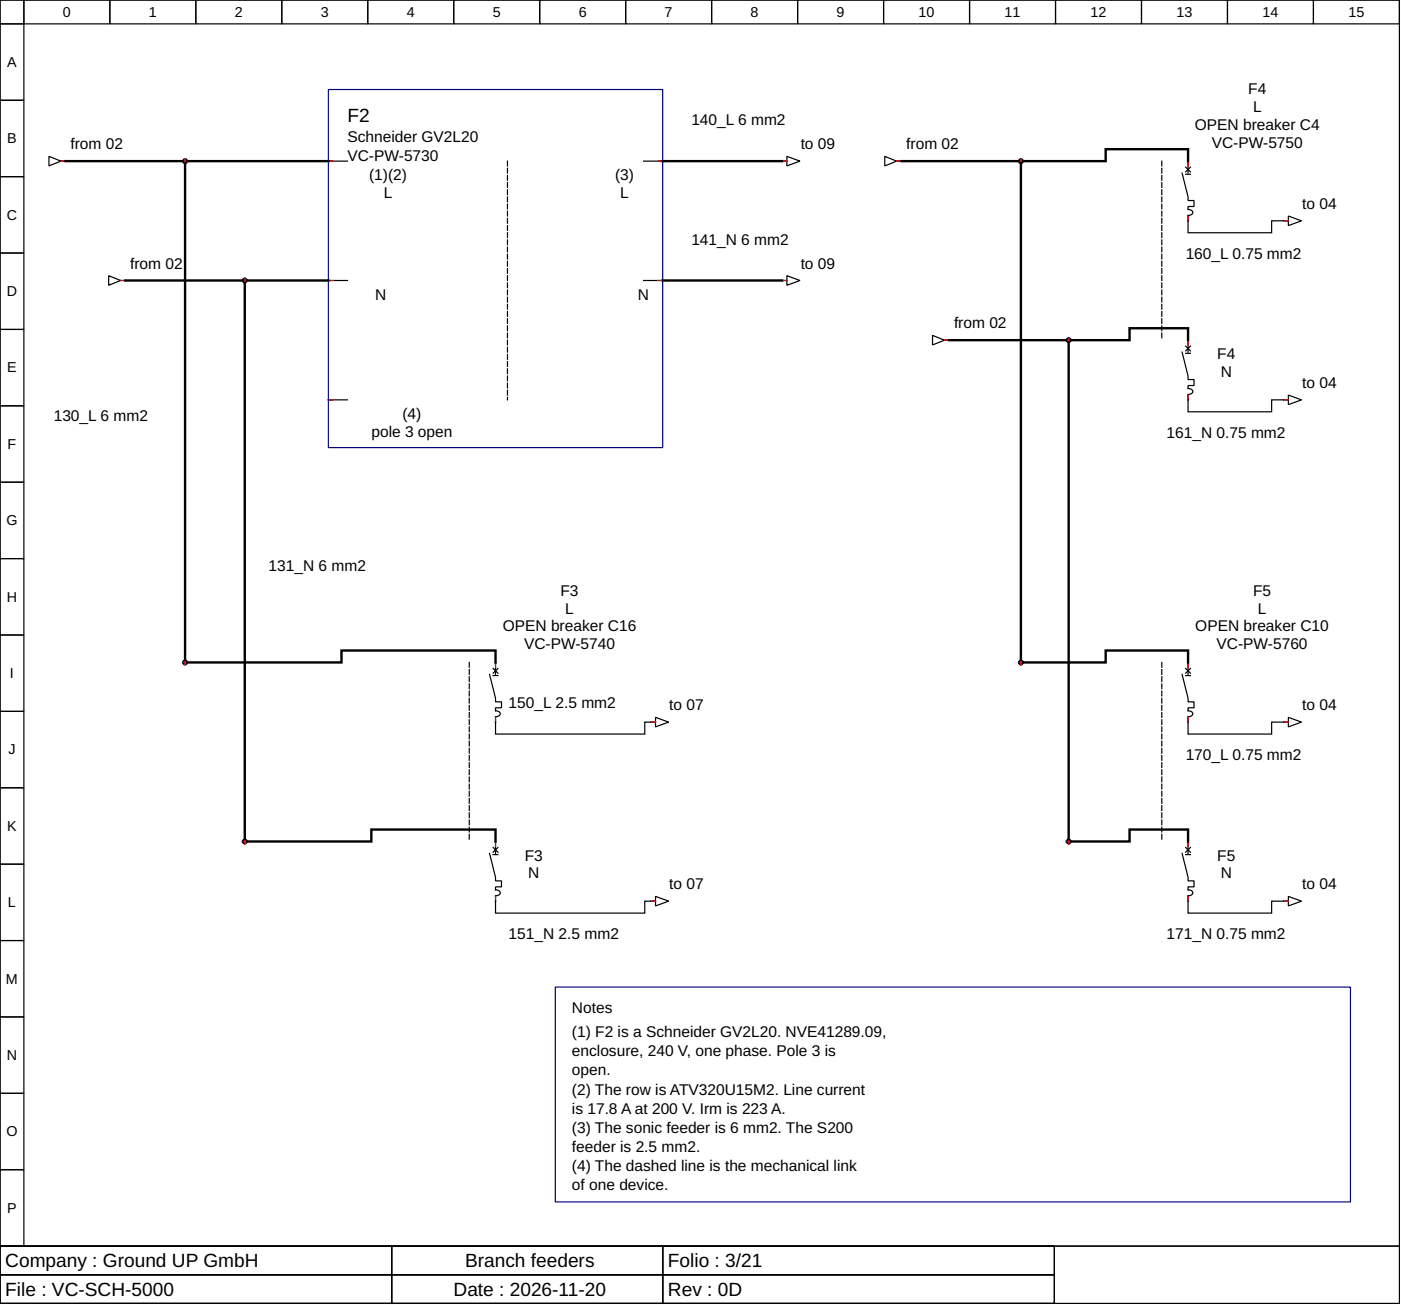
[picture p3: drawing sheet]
<svg xmlns="http://www.w3.org/2000/svg" width="310mm" height="289mm" viewBox="0 0 310 289" stroke-linecap="round" stroke-linejoin="round" font-family="sans-serif">
<g fill="none" stroke="#000" stroke-width=".26">
<path d="M0 0h310.1v276.2h-310.1zM0 0h5.3v5.3h-5.3zM0 5.3h5.3v16.9h-5.3zM5.3 0h19v5.3h-19zM24.3 0h19.1v5.3h-19.1zM43.4 0h19v5.3h-19zM62.4 0h19.1v5.3h-19.1zM81.5 0h19v5.3h-19zM100.5 0h19.1v5.3h-19.1zM119.6 0h19v5.3h-19zM138.6 0h19.1v5.3h-19.1zM157.7 0h19v5.3h-19z"/>
<path d="M176.7 0h19.1v5.3h-19.1zM195.8 0h19v5.3h-19zM214.8 0h19.1v5.3h-19.1zM233.9 0h19v5.3h-19zM252.9 0h19.1v5.3h-19.1zM272 0h19v5.3h-19zM291 0h19.1v5.3h-19.1zM0 22.2h5.3v17h-5.3zM0 39.2h5.3v16.9h-5.3zM10.8 34.7l2.7 1-2.7 1.1zM13.5 35.7h.8M72.8 35.7h4.2"/>
<path d="M142.6 35.7h4.2M173.6 35.7h.8M174.4 34.7l2.9 1-2.9 1.1zM196.1 34.7l2.6 1-2.6 1.1zM198.7 35.7h.8M261.9 38.4l1.4 5.3v.8h1.3v1.3h-1.3v.6a.79 .79 0 0 1 .9 1l-.9 .4v3.8h18.5v-2.7h2.6M262.7 37l1.1 1.1M262.7 38.6h1.1M263.3 35.7v2.7M263.8 37l-1.1 1.1M0 56.1h5.3v16.9h-5.3zM284.7 48.9h.8"/>
<path d="M285.5 47.9l2.9 1-2.9 1.1zM0 73h5.3v17h-5.3zM24.1 61.1l2.6 1.1-2.6 1zM26.7 62.2h.8M72.8 62.2h4.2M142.6 62.2h4.2M173.6 62.2h.8M174.4 61.1l2.9 1.1-2.9 1zM206.6 74.3l2.7 1.1-2.7 1.1zM209.3 75.4h.8M261.9 78.1l1.4 5.2v.8h1.3v1.4h-1.3v.6a.79 .79 0 0 1 .9 .9l-.9 .4v3.9h18.5v-2.7h2.6M262.7 76.7l1.1 1.1"/>
<path d="M262.7 78.3h1.1M263.3 75.4v2.7M263.8 76.7l-1.1 1.1M0 90h5.3v16.9h-5.3zM72.8 88.6h4.2M284.7 88.6h.8M285.5 87.6l2.9 1-2.9 1.1zM0 106.9h5.3v16.9h-5.3zM0 123.8h5.3v17h-5.3zM0 140.8h5.3v16.9h-5.3zM0 157.7h5.3v16.9h-5.3zM108.5 149.5l1.3 5.3v.8h1.3v1.3h-1.3v.7a.79 .79 0 0 1 1 .9l-1 .4v3.8h33.1v-2.6h1.3"/>
<path d="M109.3 148.2l1 1M109.3 149.8h1M109.8 146.8v2.7M110.3 148.2l-1 1M145.3 159l2.9 1.1-2.9 1zM261.9 149.5l1.4 5.3v.8h1.3v1.3h-1.3v.7a.79 .79 0 0 1 .9 .9l-.9 .4v3.8h18.5v-2.6h2.6M262.7 149.8h1.1M262.7 148.2l1.1 1M263.3 146.8v2.7M263.8 148.2l-1.1 1M285.5 159l2.9 1.1-2.9 1zM0 174.6h5.3v17h-5.3z"/>
<path d="M144.5 160.1h.8M284.7 160.1h.8M0 191.6h5.3v16.9h-5.3zM108.5 189.2l1.3 5.3v.8h1.3v1.3h-1.3v.6a.79 .79 0 0 1 1 1l-1 .4v3.8h33.1v-2.6h1.3M109.3 187.9l1 1M109.3 189.4h1M109.8 186.5v2.7M110.3 187.9l-1 1M144.5 199.8h.8M145.3 198.7l2.9 1.1-2.9 1zM261.9 189.2l1.4 5.3v.8h1.3v1.3h-1.3v.6a.79 .79 0 0 1 .9 1l-.9 .4v3.8h18.5v-2.6h2.6M262.7 189.4h1.1"/>
<path d="M262.7 187.9l1.1 1M263.3 186.5v2.7M263.8 187.9l-1.1 1M284.7 199.8h.8M285.5 198.7l2.9 1.1-2.9 1zM0 208.5h5.3v16.9h-5.3zM0 225.4h5.3v17h-5.3zM0 242.4h5.3v16.9h-5.3zM0 259.3h5.3v16.9h-5.3zM0 276.2h310.1v12.7h-310.1zM0 276.2h86.8v6.4h-86.8zM86.8 276.2h60v6.4h-60z"/>
<path d="M146.8 276.2h86.8v6.4h-86.8zM0 282.6h86.8v6.3h-86.8zM86.8 282.6h60v6.3h-60zM146.8 282.6h86.8v6.3h-86.8z"/>
</g>
<path d="M72.8 19.8h74v79.4h-74zM123 218.8h176.2v47.6h-176.2z" fill="none" stroke="#000080" stroke-width=".26"/>
<path d="M112.4 35.7v52.9M257.4 35.7v39.7M104 146.8v39.7M257.4 146.8v39.7" fill="none" stroke="#000" stroke-width=".26" stroke-dasharray="1.1 .5"/>
<g fill="none" stroke="#f00" stroke-width=".26">
<path d="M13.5 35.7h1.1M40.5 35.7h1M41 35.2v1M72.8 35.7h1M145.8 35.7h1M173.3 35.7h1.1M198.7 35.7h1.1M225.7 35.7h1M226.2 35.2v1M263.3 35.7v1.1M263.3 47.9v1M284.4 48.9h1.1"/>
<path d="M26.7 62.2h1.1M53.7 62.2h1.1M54.2 61.6v1.1M72.8 62.2h1M145.8 62.2h1M173.3 62.2h1.1M209.3 75.4h1M236.3 75.4h1M236.8 74.9v1M263.3 75.4v1.1M72.8 88.6h1M263.3 87.6v1"/>
<path d="M284.4 88.6h1.1M40.5 146.8h1M41 146.3v1.1M109.8 146.8v1.1M109.8 159v1.1M225.7 146.8h1M226.2 146.3v1.1M263.3 146.8v1.1M263.3 159v1.1M144.2 160.1h1.1M284.4 160.1h1.1M53.7 186.5h1.1"/>
<path d="M54.2 186v1.1M109.8 186.5v1.1M109.8 198.7v1.1M144.2 199.8h1.1M236.3 186.5h1M236.8 186v1.1M263.3 186.5v1.1M263.3 198.7v1.1M284.4 199.8h1.1"/>
</g>
<g fill="none" stroke="#00f" stroke-width=".26">
<path d="M14.6 35.7h.1M40.5 35.7h.1M41 35.2h.1M41 36.2h.1M41.5 35.7h.1M72.8 35.7h.1M146.8 35.7h.1M173.3 35.7h.1M199.8 35.7h.1M225.7 35.7h.1M226.2 35.2h.1M226.2 36.2h.1"/>
<path d="M226.7 35.7h.1M263.3 35.7h.1M263.3 48.9h.1M284.4 48.9h.1M27.8 62.2h.1M53.7 62.2h.1M54.2 61.6h.1M54.2 62.7h.1M54.8 62.2h.1M72.8 62.2h.1M146.8 62.2h.1M173.3 62.2h.1"/>
<path d="M210.3 75.4h.1M236.3 75.4h.1M236.8 74.9h.1M236.8 75.9h.1M237.3 75.4h.1M263.3 75.4h.1M72.8 88.6h.1M263.3 88.6h.1M284.4 88.6h.1M40.5 146.8h.1M41 146.3h.1M41 147.4h.1"/>
<path d="M41.5 146.8h.1M109.8 146.8h.1M225.7 146.8h.1M226.2 146.3h.1M226.2 147.4h.1M226.7 146.8h.1M263.3 146.8h.1M109.8 160.1h.1M144.2 160.1h.1M263.3 160.1h.1M284.4 160.1h.1M53.7 186.5h.1"/>
<path d="M54.2 186h.1M54.2 187.1h.1M54.8 186.5h.1M109.8 186.5h.1M109.8 199.8h.1M144.2 199.8h.1M236.3 186.5h.1M236.8 186h.1M236.8 187.1h.1M237.3 186.5h.1M263.3 186.5h.1M263.3 199.8h.1"/>
<path d="M284.4 199.8h.1"/>
</g>
<g fill="#000" stroke="#000" stroke-width=".26">
<circle cx="41" cy="35.7" r=".53"/>
<circle cx="226.2" cy="35.7" r=".53"/>
<circle cx="54.2" cy="62.2" r=".53"/>
<circle cx="236.8" cy="75.4" r=".53"/>
<circle cx="41" cy="146.8" r=".53"/>
<circle cx="226.2" cy="146.8" r=".53"/>
<circle cx="54.2" cy="186.5" r=".53"/>
<circle cx="236.8" cy="186.5" r=".53"/>
</g>
<g fill="none" stroke="#000" stroke-width=".53">
<path d="M14.6 35.7h25.9M41 36.2v110.1M41.5 35.7h31.3M146.8 35.7h26.5M199.8 35.7h25.9M226.2 36.2v110.1M226.7 35.7h18.3v-2.6h18.3v2.6M27.8 62.2h25.9M54.2 62.7v123.3M54.8 62.2h18M146.8 62.2h26.5M210.3 75.4h26"/>
<path d="M236.8 75.9v110.1M237.3 75.4h13v-2.6h13v2.6M41.5 146.8h34.2v-2.6h34.1v2.6M226.7 146.8h18.3v-2.6h18.3v2.6M54.8 186.5h27.5v-2.6h27.5v2.6M237.3 186.5h13v-2.6h13v2.6"/>
</g>
<g font-size="4.2">
<text x="77" y="27">F2</text>
<text x="1.2" y="280.9">Company : Ground UP GmbH</text>
<text x="103.1" y="280.9">Branch feeders</text>
<text x="148" y="280.9">Folio : 3/21</text>
<text x="1.2" y="287.2">File : VC-SCH-5000</text>
<text x="100.5" y="287.2">Date : 2026-11-20</text>
<text x="148" y="287.2">Rev : 0D</text>
</g>
<g font-size="3.4">
<text x="276.6" y="20.9">F4</text>
<text x="153.2" y="27.8">140_L 6 mm2</text>
<text x="264.8" y="28.8">OPEN breaker C4</text>
<text x="277.7" y="24.9">L</text>
<text x="15.6" y="33.1">from 02</text>
<text x="77" y="31.5">Schneider GV2L20</text>
<text x="77" y="35.7">VC-PW-5730</text>
<text x="177.4" y="33.1">to 09</text>
<text x="200.8" y="33.1">from 02</text>
<text x="268.5" y="32.8">VC-PW-5750</text>
<text x="81.8" y="40">(1)(2)</text>
<text x="136.3" y="40">(3)</text>
<text x="85" y="43.9">L</text>
<text x="137.4" y="43.9">L</text>
<text x="288.5" y="46.3">to 04</text>
<text x="28.8" y="59.5">from 02</text>
<text x="153.2" y="54.2">141_N 6 mm2</text>
<text x="177.4" y="59.5">to 09</text>
<text x="262.7" y="57.4">160_L 0.75 mm2</text>
<text x="83.2" y="66.4">N</text>
<text x="141.4" y="66.4">N</text>
<text x="211.4" y="72.8">from 02</text>
<text x="269.7" y="79.6">F4</text>
<text x="270.5" y="83.6">N</text>
<text x="288.5" y="86">to 04</text>
<text x="11.9" y="93.4">130_L 6 mm2</text>
<text x="89.2" y="92.9">(4)</text>
<text x="82.3" y="96.8">pole 3 open</text>
<text x="258.5" y="97.1">161_N 0.75 mm2</text>
<text x="59.5" y="126.5">131_N 6 mm2</text>
<text x="124.2" y="132">F3</text>
<text x="125.3" y="136">L</text>
<text x="277.7" y="132">F5</text>
<text x="278.7" y="136">L</text>
<text x="111.4" y="140">OPEN breaker C16</text>
<text x="116.1" y="143.9">VC-PW-5740</text>
<text x="264.9" y="140">OPEN breaker C10</text>
<text x="269.6" y="143.9">VC-PW-5760</text>
<text x="112.7" y="156.9">150_L 2.5 mm2</text>
<text x="148.3" y="157.4">to 07</text>
<text x="288.5" y="157.4">to 04</text>
<text x="262.7" y="168.5">170_L 0.75 mm2</text>
<text x="116.3" y="190.8">F3</text>
<text x="269.7" y="190.8">F5</text>
<text x="117" y="194.7">N</text>
<text x="148.3" y="197.1">to 07</text>
<text x="270.5" y="194.7">N</text>
<text x="288.5" y="197.1">to 04</text>
<text x="112.7" y="208.2">151_N 2.5 mm2</text>
<text x="258.5" y="208.2">171_N 0.75 mm2</text>
<text x="126.7" y="224.6">Notes</text>
<text x="126.7" y="229.9">(1) F2 is a Schneider GV2L20. NVE41289.09,</text>
<text x="126.7" y="234.2">enclosure, 240 V, one phase. Pole 3 is</text>
<text x="126.7" y="238.4">open.</text>
<text x="126.7" y="242.6">(2) The row is ATV320U15M2. Line current</text>
<text x="126.7" y="246.9">is 17.8 A at 200 V. Irm is 223 A.</text>
<text x="126.7" y="251.1">(3) The sonic feeder is 6 mm2. The S200</text>
<text x="126.7" y="255.3">feeder is 2.5 mm2.</text>
<text x="126.7" y="259.6">(4) The dashed line is the mechanical link</text>
<text x="126.7" y="263.8">of one device.</text>
</g>
<g font-size="3.2">
<text x="13.9" y="3.7">0</text>
<text x="33" y="3.7">1</text>
<text x="52" y="3.7">2</text>
<text x="71.1" y="3.7">3</text>
<text x="90.1" y="3.7">4</text>
<text x="109.2" y="3.7">5</text>
<text x="128.2" y="3.7">6</text>
<text x="147.3" y="3.7">7</text>
<text x="166.3" y="3.7">8</text>
<text x="185.4" y="3.7">9</text>
<text x="203.6" y="3.7">10</text>
<text x="222.6" y="3.7">11</text>
<text x="241.7" y="3.7">12</text>
<text x="260.7" y="3.7">13</text>
<text x="279.8" y="3.7">14</text>
<text x="298.8" y="3.7">15</text>
<text x="1.6" y="14.8">A</text>
<text x="1.6" y="31.8">B</text>
<text x="1.5" y="48.7">C</text>
<text x="1.5" y="65.6">D</text>
<text x="1.6" y="82.6">E</text>
<text x="1.7" y="99.5">F</text>
<text x="1.4" y="116.4">G</text>
<text x="1.5" y="133.3">H</text>
<text x="2.2" y="150.3">I</text>
<text x="1.9" y="167.2">J</text>
<text x="1.6" y="184.2">K</text>
<text x="1.8" y="201.1">L</text>
<text x="1.3" y="218">M</text>
<text x="1.5" y="234.9">N</text>
<text x="1.4" y="251.9">O</text>
<text x="1.6" y="268.8">P</text>
</g>
</svg>
